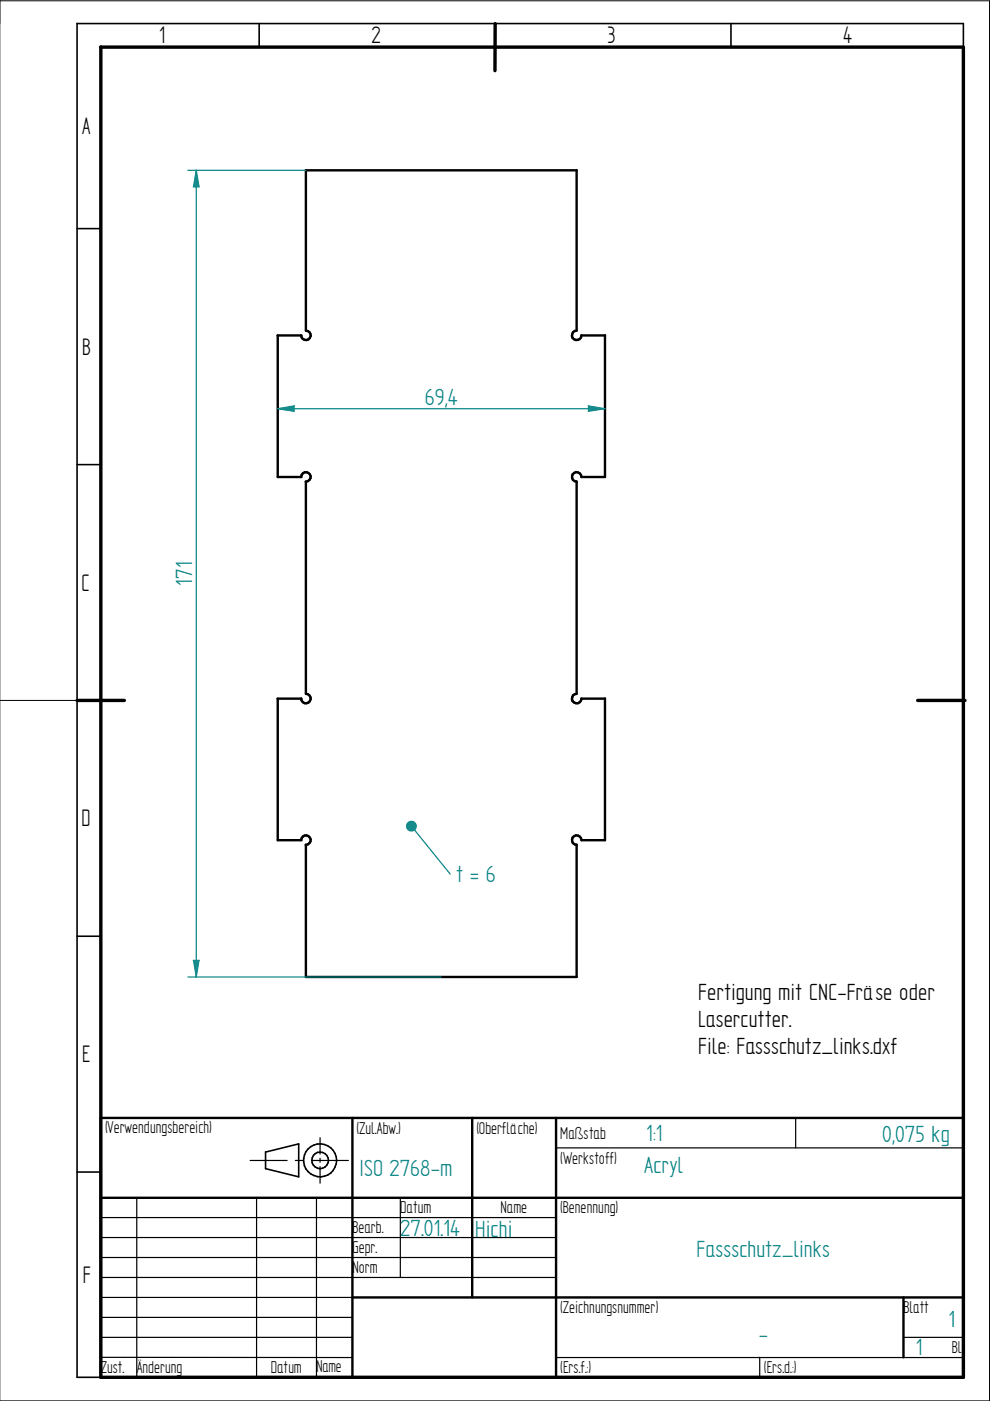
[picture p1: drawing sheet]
<svg xmlns="http://www.w3.org/2000/svg" width="210mm" height="297mm" viewBox="0 0 210 297" stroke-linecap="round" stroke-linejoin="round" font-family="sans-serif">
<path d="M0 0v297h209.8v-296.8h-209.8M0 148.5h16.3" fill="none" stroke="#000" stroke-width=".21"/>
<g fill="none" stroke="#000" stroke-width=".34">
<path d="M16.3 5v287h5.1M16.3 5h188v5M54.9 5v5M105 5v5M155 5v5M16.3 48.5h5.1M16.3 98.5h5.1M16.3 148.5h5.1M16.3 198.5h5.1M16.3 248.5h5.1M56.3 244.2v3.6l7 1.7v-7l-7 1.8M64.4 246.4l.2 .7"/>
<path d="M64.4 245.6v.8M64.5 247.1l.4 .7M64.6 244.9l-.2 .8M64.8 247.8l.5 .6M65.3 248.4l.6 .5M65.3 243.6l-.7 1.3M65.9 248.9l.7 .4M65.9 243.1l-.6 .5M66.1 246l.1 .5M66.2 246.5l.3 .6M66.4 247l.4 .4M66.5 244.9l-.4 1.1"/>
<path d="M66.5 249.2l.8 .3M66.6 242.7l-.7 .4M66.8 247.4l.6 .3M66.8 244.6l-.3 .4M67.3 249.5h.8M67.3 247.7l.6 .1M67.3 242.6a3.5 3.5 0 0 1 3.7 4.9M67.3 242.5l-.7 .3M67.4 244.3a1.74 1.74 0 0 1 2.1 .9 1.74 1.74 0 0 1-.6 2.2M67.4 244.3l-.6 .3M68.4 247.7l-.6 .1M68.8 249.4l-.8 .1"/>
<path d="M68.9 247.4l-.5 .3M70.7 248.2l-1.2 .9-.8 .3M71 247.5l-.4 .7"/>
</g>
<path d="M21.4 9.9l182.9 .1v282h-182.9zM105 5l-.1 10M16.3 148.5h10.1M194.6 148.5h10" fill="none" stroke="#000" stroke-width=".72"/>
<g fill="none" stroke="#000" stroke-width=".51">
<path d="M64.8 36.1h57.5M64.9 36.1v34a.98 .98 0 0 1 .8 .5 .98 .98 0 0 1 0 1.1M122.3 36.1v34l-.4 .1M58.8 71.1h5.1M58.9 71.1v30h5l.1-.4M63.9 71.1l.1 .4M63.9 71.5l.3 .4M64.2 71.8l.4 .3M64.6 72.1h.4M65.4 72l-.4 .1M65.7 71.7l-.3 .3M121.2 71.2l.2 .5"/>
<path d="M121.3 70.8v.4M121.4 71.6l.4 .4M121.5 70.4l-.2 .4M121.7 71.9l.4 .2M121.9 70.1l-.4 .3M122.6 72.1h-.5M122.9 71.9l-.4 .2M123.2 71.1h5.1M123.3 71.1l-.1 .4-.3 .4M128.3 71.1v30h-5a1.02 1.02 0 0 0-1.2-1M64.2 100.3l-.2 .4M64.6 100.1l-.4 .3"/>
<path d="M64.6 100.2a.97 .97 0 0 1 1.1 .4 .97 .97 0 0 1-.1 1.2M64.9 102.1v45a.98 .98 0 0 1 .8 .5 .98 .98 0 0 1 0 1.1M65.3 102l-.5 .1M65.6 101.8l-.4 .2M121.3 101.3l.2 .5M121.3 100.9v.5M121.4 100.5l-.1 .5M121.5 101.7l.3 .3 .5 .1v45l-.4 .1M121.8 100.2l-.4 .4M122.1 100.1l-.3 .2M58.8 148.1h5.1l.1 .4M58.9 148.1v30h5l.1-.4"/>
<path d="M63.9 148.5l.3 .4M64.2 148.8l.4 .3M64.6 149.1h.4M65.4 149l-.4 .1M65.7 148.7l-.3 .3M121.2 148.2l.2 .5M121.3 147.8v.5M121.4 148.6l.4 .4M121.5 147.4l-.2 .4M121.7 148.9l.4 .2M121.9 147.2l-.4 .2M122.1 149.1h.5"/>
<path d="M122.9 148.9l-.4 .2M123.2 148.1h5.1v30h-5a1.02 1.02 0 0 0-1.2-1M123.3 148.1l-.1 .4-.3 .4M64 177.7a.98 .98 0 0 1 1.4-.4 .98 .98 0 0 1 .2 1.5M65.3 179l-.5 .1M65.6 178.8l-.4 .2M121.3 178.4l.2 .4M121.3 177.9v.5M121.5 178.7l.8 .4M121.8 177.2l-.4 .3-.1 .5M122.1 177.1l-.3 .2M122.3 179.1v28h-57.4v-28"/>
<path d="M21.4 237h182.9v55h-182.9zM74.7 237v55M100.1 237v38.1M117.9 237v55M21.4 254h182.9M74.7 275.1h129.6M191.6 275.1v12.7"/>
</g>
<g fill="none" stroke="#000" stroke-width=".25">
<path d="M168.7 237v6.4M21.4 258.1h96.5M29 254v38M53 246h7.9M54.4 254v38M62.6 246h1.7M66.1 246h7.8M67.1 254v38M67.9 241.2v3.5M67.9 245.6v.8M67.9 247.4v3.5M84.9 254v16.8"/>
<path d="M117.9 243.4h86.4M21.4 279.3h53.3M21.4 275.1h53.3M21.4 270.8h96.5M21.4 266.6h96.5M21.4 262.4h96.5M21.4 287.8h53.2M21.4 283.5h53.3M117.8 287.8h86.4M161.1 287.8v4.2M191.6 283.5h12.7"/>
</g>
<path d="M41.6 36.1l-.6 3.5M41.6 36.1l.6 3.5h-1.2" fill="none" stroke="#008080" stroke-width=".25"/>
<path d="M41.6 36.1l.6 3.5h-1.2z" fill="#008080"/>
<path d="M41 203.6h1.2M42.2 203.6l-.6 3.5-.6-3.5" fill="none" stroke="#008080" stroke-width=".25"/>
<path d="M41 203.6h1.2l-.6 3.5z" fill="#008080"/>
<path d="M39.8 36.1h25.1M41.6 36.1v171M62.4 86.1l-3.6 .6M62.4 86v1.2l-3.5-.5M39.8 207.1h53.8" fill="none" stroke="#008080" stroke-width=".25"/>
<path d="M58.9 86.7l3.5-.6v1.1z" fill="#008080"/>
<path d="M124.8 86.1l3.5 .6-3.6 .5M124.8 86v1.2" fill="none" stroke="#008080" stroke-width=".25"/>
<path d="M124.8 86.1l3.5 .6-3.5 .5z" fill="#008080"/>
<path d="M58.9 86.7h69.4M87.2 175.1l8.3 10.2" fill="none" stroke="#008080" stroke-width=".25"/>
<circle cx="87.2" cy="175.2" r="1.17" fill="#008080"/>
<g font-size="5.7">
<text x="33.8" y="9.2">1</text>
<text x="78.8" y="9.2">2</text>
<text x="128.8" y="9.2">3</text>
<text x="178.8" y="9.2">4</text>
<text x="17.4" y="28.4">A</text>
<text x="17.4" y="75.2">B</text>
<text x="17.3" y="125.2">C</text>
<text x="17.3" y="175.2">D</text>
<text x="17.4" y="225.2">E</text>
<text x="17.6" y="271.9">F</text>
</g>
<g font-size="5.6" fill="#008080">
<text x="90.1" y="85.8">69,4</text>
<text x="40.7" y="124.2" transform="rotate(-90 40.7 124.2)">171</text>
<text x="96.7" y="187.1">t = 6</text>
<text x="137" y="242">1:1</text>
<text x="187.1" y="242.2">0,075 kg</text>
<text x="76.2" y="249.4">ISO 2768-m</text>
<text x="136.6" y="248.8">Acryl</text>
<text x="84.9" y="262">27.01.14</text>
<text x="100.8" y="262.3">Hichi</text>
<text x="147.7" y="266.6">Fassschutz_links</text>
<text x="201.1" y="281.3">1</text>
<text x="160.9" y="284.6">-</text>
<text x="194.2" y="287.4">1</text>
</g>
<g font-size="5.6">
<text x="148" y="212.1">Fertigung mit CNC-Fräse oder</text>
<text x="148" y="217.8">Lasercutter.</text>
<text x="148" y="223.5">File: Fassschutz_links.dxf</text>
</g>
<g font-size="4.1">
<text x="22.3" y="240.2">(Verwendungsbereich)</text>
<text x="75.6" y="240.4">(Zul.Abw.)</text>
<text x="101" y="240.4">(Oberfläche)</text>
<text x="118.8" y="241.4">Maßstab</text>
<text x="118.8" y="246.7">(Werkstoff)</text>
<text x="84.9" y="257.3">Datum</text>
<text x="106.1" y="257.3">Name</text>
<text x="118.8" y="257.3">(Benennung)</text>
<text x="74.7" y="261.5">Bearb.</text>
<text x="74.7" y="265.7">Gepr.</text>
<text x="74.7" y="270">Norm</text>
<text x="118.8" y="278.4">(Zeichnungsnummer)</text>
<text x="191.6" y="278.4">Blatt</text>
<text x="201.8" y="286.9">Bl.</text>
<text x="21.4" y="291.1">Zust. Änderung</text>
<text x="57.4" y="291.1">Datum</text>
<text x="67.1" y="291">Name</text>
<text x="118.8" y="291.1">(Ers.f.:)</text>
<text x="162" y="291.1">(Ers.d.:)</text>
</g>
</svg>
